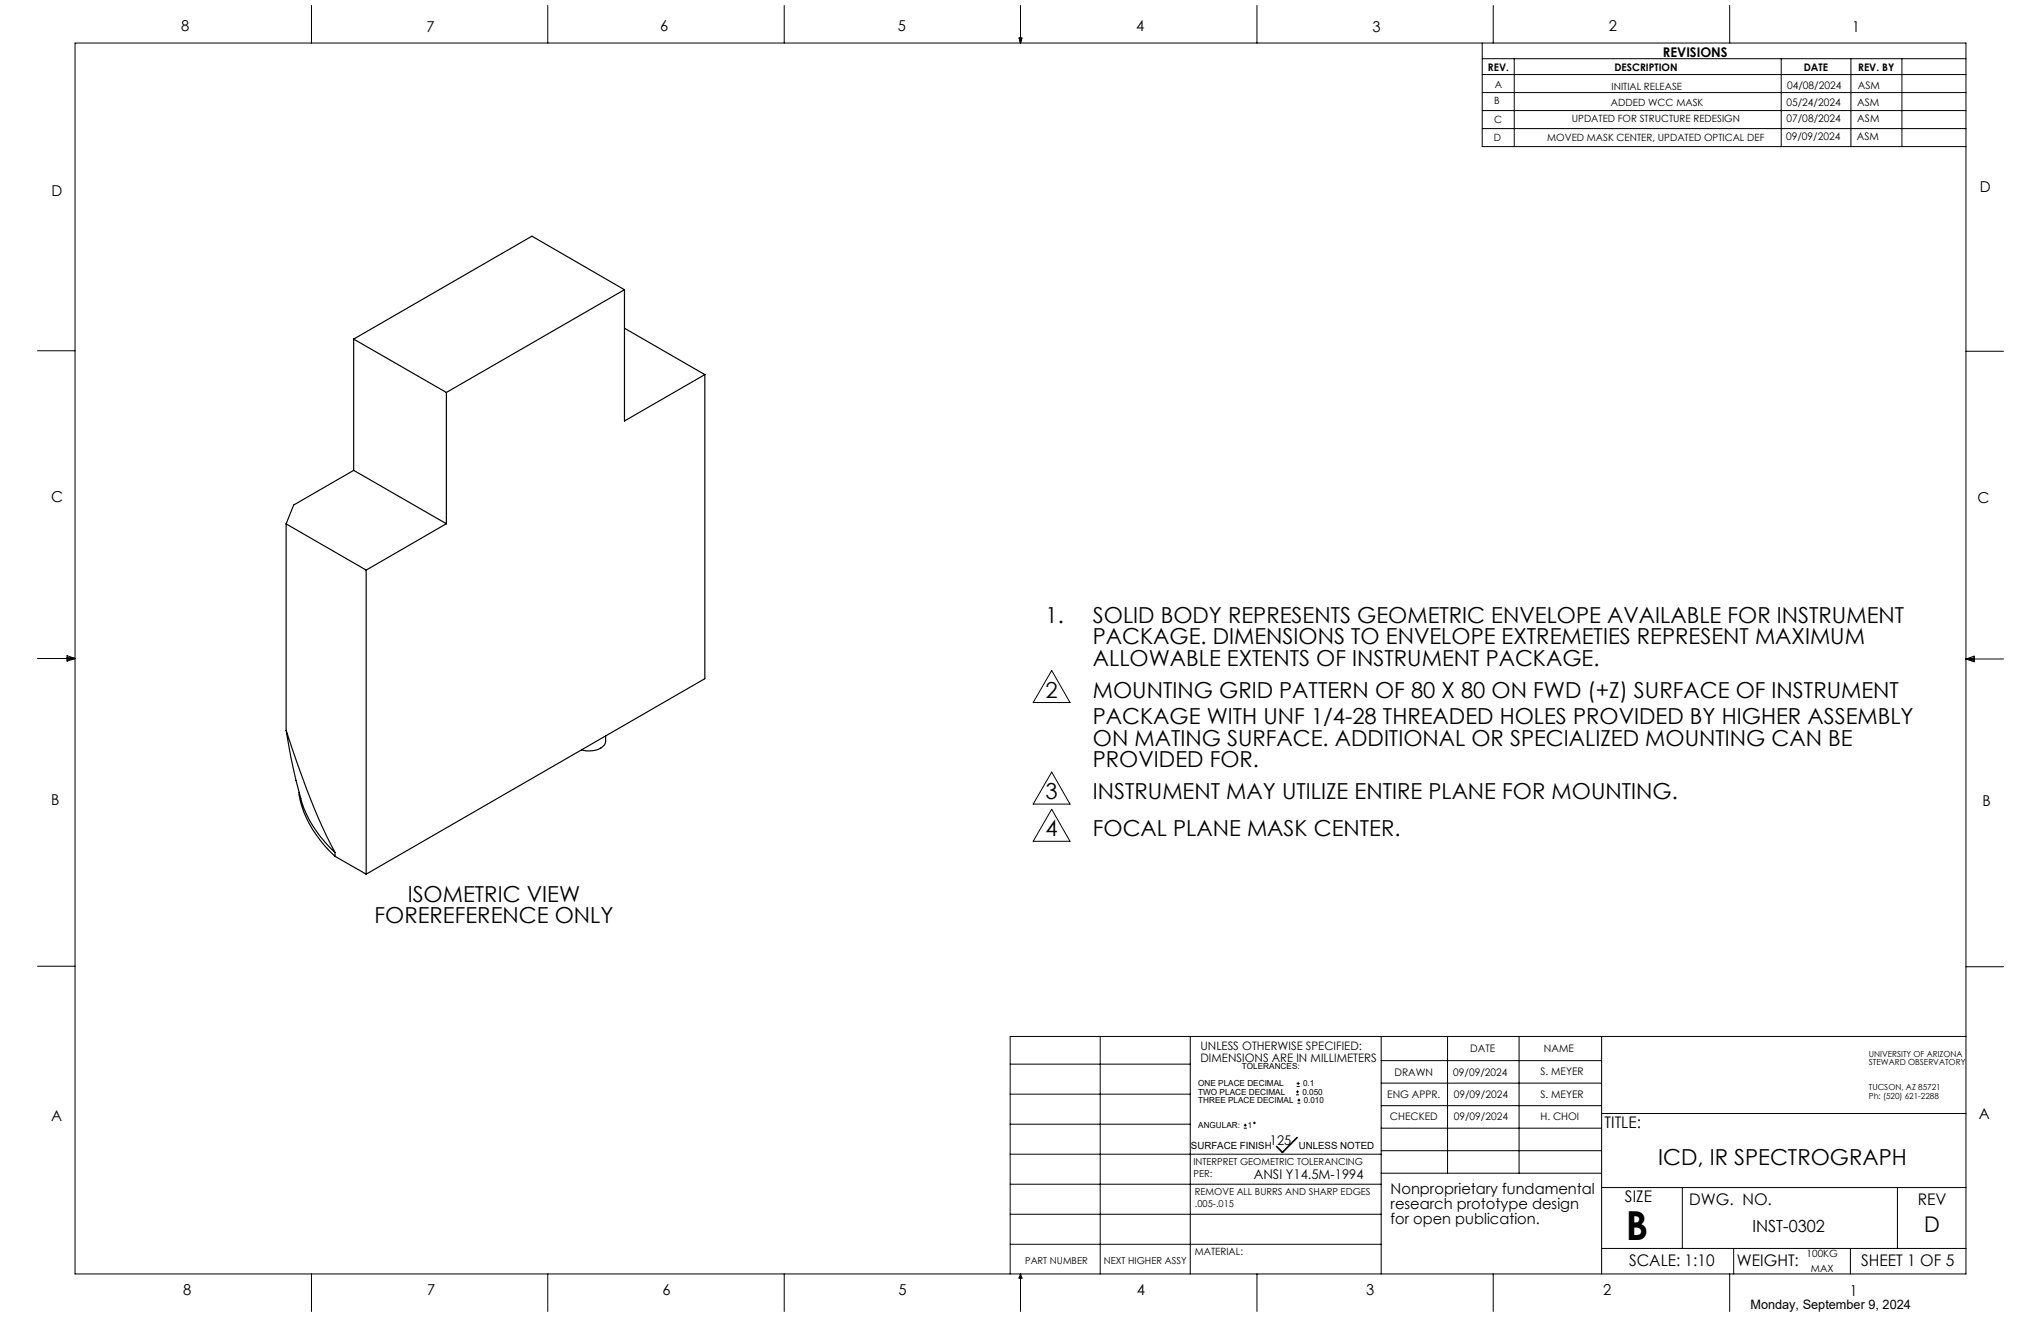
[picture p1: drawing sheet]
<svg xmlns="http://www.w3.org/2000/svg" width="432mm" height="279mm" viewBox="0 0 432 279" stroke-linecap="round" stroke-linejoin="round" font-family="sans-serif">
<g fill="none" stroke="#000" stroke-width=".21">
<path d="M15.9 9.1h400v260.4h-400zM65.9 1.2v7.9M115.9 1.2v7.9M165.9 1.2v7.9M215.6 8h.6l-.3 1.1zM215.7 8l.2 1.1M215.9 1.2v7.9M216 8l-.1 1.1M265.9 1.2v7.9M313.6 19.6h102.3M313.6 9.1v21.9h102.3M313.6 12.4h102.3"/>
<path d="M313.6 15.8h102.3M315.9 1.2v7.9M320.4 12.4v18.6M365.9 1.2v7.9M376.8 12.4v18.6M391.6 12.4v18.6M402.4 12.4v18.6M313.6 23.4h102.3M313.6 27.2h102.3M7.9 74.2h8M415.9 74.3h8M7.9 139.3h8"/>
<path d="M14.2 139.1l1.7 .2M14.2 138.7l1.7 .6-1.7 .5zM15.9 139.3l-1.7 .3M415.9 139.4h8M415.9 139.4l1.8-.6v1.2zM415.9 139.4l1.8 .3M417.7 139.2l-1.8 .2M222.5 141.8l3.9 6.8h-7.8zM222.5 163.3l3.9 6.8h-7.8zM222.5 171.2l3.9 6.7h-7.8zM7.9 204.4h8M232.8 219.2v50.3"/>
<path d="M251.8 219.2v50.3M292.2 219.2v50.3M306.2 219.2v28.9M321.4 219.2v28.9M338.8 219.2v50.3M415.9 204.5h8M415.9 219.2h-202.2v50.3M213.7 237.8h38.1M213.7 231.4h38.1M213.7 225.1h38.1M263.1 238.6h.7M263.1 238h.7"/>
<path d="M263.5 237.7v.6M274.2 231.6h.6M274.2 230.9h.6M274.3 229.8h.7M274.3 229.2h.7M274.5 233.3h.6M274.5 232.7h.6M274.5 230.6v.6M274.6 228.8v.7M274.8 232.4v.6M292.2 233.9h46.6M292.2 229.1h46.6"/>
<path d="M292.2 224.3h46.6M292.2 238.6h46.6M338.8 235.5h77.1M213.7 256.8h78.5M213.7 250.5h78.5M213.7 244.1h78.5M292.2 248.1h46.6M292.2 243.4h46.6M338.8 251.2h77.1M355.9 251.2v12.9M401.4 251.2v12.9M65.9 269.5v7.9"/>
<path d="M115.9 269.5v7.9M165.9 269.5v7.9M213.7 263.2h78.5M215.9 269.5v7.9M215.9 269.5l.3 .8h-.6zM265.9 269.5v7.9M315.9 269.5v7.9M338.8 264.1h77.1M365.9 269.5v7.9M366.8 264.1v5.4M391.5 264.1v5.4"/>
<circle cx="265.4" cy="237.5" r=".17"/>
</g>
<path d="M274.4 240.6l-3.1 3.1-1.2-1.2" fill="none" stroke="#000" stroke-width=".35"/>
<g fill="none" stroke="#000" stroke-width=".25">
<path d="M74.8 71.7v27.8M74.8 71.7l19.6 11.3M132.1 61.3l-37.7 21.7M132.1 61.3v27.7l17-9.8M132.1 61.3l-19.6-11.3-37.7 21.7M132.1 69.5l17 9.7M149.1 79.2v64.3l-71.6 41.4M74.8 99.5l19.6 11.3M74.8 99.5l-12.7 7.3-1.6 4M94.4 83v27.8M60.5 110.8v43.7M60.5 110.8l17 9.8"/>
<path d="M94.4 110.8l-16.9 9.8M77.5 120.6v64.3M60.5 154.5a156.4 156.4 0 0 0 10.4 25.8M60.5 154.5a114.8 114.8 0 0 0 3.8 16.5 26.7 26.7 0 0 0 6.6 9.3M128.1 155.6v1.2a2.8 2.8 0 0 1-2.9 2h-1l-1.2-.2M63.3 167.6a21.4 21.4 0 0 0 6.5 12.5l1.1 1M70.9 181.1l6.6 3.8M70.9 180.3v.8"/>
</g>
<text font-size="8.5" x="344" y="262.3">B</text>
<g font-size="4.7">
<text x="221.2" y="131.7">1.</text>
<text x="231.2" y="131.7">SOLID BODY REPRESENTS GEOMETRIC ENVELOPE AVAILABLE FOR INSTRUMENT</text>
<text x="231.2" y="136.3">PACKAGE. DIMENSIONS TO ENVELOPE EXTREMETIES REPRESENT MAXIMUM</text>
<text x="231.2" y="140.8">ALLOWABLE EXTENTS OF INSTRUMENT PACKAGE.</text>
<text x="221.2" y="147.6">2</text>
<text x="231.2" y="147.6">MOUNTING GRID PATTERN OF 80 X 80 ON FWD (+Z) SURFACE OF INSTRUMENT</text>
<text x="231.2" y="153.2">PACKAGE WITH UNF 1/4-28 THREADED HOLES PROVIDED BY HIGHER ASSEMBLY</text>
<text x="231.2" y="157.7">ON MATING SURFACE. ADDITIONAL OR SPECIALIZED MOUNTING CAN BE</text>
<text x="231.2" y="162.3">PROVIDED FOR.</text>
<text x="221.2" y="169">3</text>
<text x="231.2" y="169">INSTRUMENT MAY UTILIZE ENTIRE PLANE FOR MOUNTING.</text>
<text x="221.2" y="176.9">4</text>
<text x="231.2" y="176.9">FOCAL PLANE MASK CENTER.</text>
<text x="86.3" y="190.7">ISOMETRIC VIEW</text>
<text x="79.2" y="195.2">FOREREFERENCE ONLY</text>
<text x="350.8" y="246.4">ICD, IR SPECTROGRAPH</text>
</g>
<text font-size="4.6" x="407.1" y="260.7">D</text>
<text font-size="3.5" x="370.8" y="260.7">INST-0302</text>
<g font-size="3.4">
<text x="339.5" y="238.5">TITLE:</text>
<text x="343.8" y="254.3">SIZE</text>
<text x="357.4" y="254.8">DWG. NO.</text>
<text x="405.7" y="254.9">REV</text>
<text x="344.6" y="267.8">SCALE: 1:10</text>
<text x="367.5" y="267.8">WEIGHT:</text>
<text x="393.8" y="267.8">SHEET 1 OF 5</text>
</g>
<g font-size="3.2">
<text x="38.3" y="6.7">8</text>
<text x="90.2" y="6.7">7</text>
<text x="139.7" y="6.5">6</text>
<text x="190" y="6.5">5</text>
<text x="240.4" y="6.5">4</text>
<text x="290.4" y="6.7">3</text>
<text x="340.4" y="6.5">2</text>
<text x="391.9" y="6.7">1</text>
<text x="10.9" y="41.6">D</text>
<text x="418.9" y="40.7">D</text>
<text x="10.9" y="106.3">C</text>
<text x="418.4" y="106.4">C</text>
<text x="10.8" y="170.2">B</text>
<text x="419.4" y="170.6">B</text>
<text x="10.8" y="237.2">A</text>
<text x="418.6" y="236.8">A</text>
<text x="294.2" y="252.6">Nonproprietary fundamental</text>
<text x="294.2" y="255.8">research prototype design</text>
<text x="294.2" y="259">for open publication.</text>
<text x="38.8" y="273.8">8</text>
<text x="90.4" y="273.8">7</text>
<text x="140.2" y="273.8">6</text>
<text x="190.1" y="273.9">5</text>
<text x="240.5" y="273.8">4</text>
<text x="289" y="273.9">3</text>
<text x="339.1" y="273.8">2</text>
<text x="391.4" y="274.1">1</text>
</g>
<g font-size="2.8">
<text x="351.8" y="12">REVISIONS</text>
<text x="268.7" y="242.1">125</text>
<text x="265.2" y="249.3">ANSI Y14.5M-1994</text>
</g>
<text font-size="2.7" x="370.3" y="276.8">Monday, September 9, 2024</text>
<g font-size="2.5">
<text x="254" y="222.1">UNLESS OTHERWISE SPECIFIED:</text>
<text x="254" y="224.5">DIMENSIONS ARE IN MILLIMETERS</text>
</g>
<g font-size="2.2">
<text x="314.8" y="15">REV.</text>
<text x="341.6" y="15">DESCRIPTION</text>
<text x="381.6" y="15">DATE</text>
<text x="393.1" y="15">REV. BY</text>
<text x="377.9" y="22.3">05/24/2024</text>
<text x="378.1" y="18.9">04/08/2024</text>
<text x="392.9" y="22.3">ASM</text>
<text x="393.1" y="18.9">ASM</text>
<text x="377.9" y="29.6">09/09/2024</text>
<text x="378" y="25.7">07/08/2024</text>
<text x="392.9" y="29.6">ASM</text>
<text x="392.9" y="25.7">ASM</text>
<text x="295" y="227.5">DRAWN</text>
<text x="307.5" y="227.5">09/09/2024</text>
<text x="311" y="222.5">DATE</text>
<text x="325.9" y="227.3">S. MEYER</text>
<text x="326.6" y="222.5">NAME</text>
<text x="293.5" y="232.3">ENG APPR.</text>
<text x="307.6" y="232.2">09/09/2024</text>
<text x="325.9" y="232.2">S. MEYER</text>
<text x="294" y="236.9">CHECKED</text>
<text x="307.6" y="236.9">09/09/2024</text>
<text x="325.9" y="236.9">H. CHOI</text>
</g>
<g font-size="2.1">
<text x="316.1" y="22">B</text>
<text x="316.2" y="18.6">A</text>
<text x="340.8" y="22.4">ADDED WCC MASK</text>
<text x="341" y="18.9">INITIAL RELEASE</text>
<text x="316" y="29.9">D</text>
<text x="316.1" y="26.1">C</text>
<text x="327.4" y="29.9">MOVED MASK CENTER, UPDATED OPTICAL DEF</text>
<text x="332.6" y="25.8">UPDATED FOR STRUCTURE REDESIGN</text>
<text x="251.9" y="243">SURFACE FINISH</text>
<text x="274.8" y="243">UNLESS NOTED</text>
<text x="252.8" y="265.5">MATERIAL:</text>
<text x="382.2" y="265.9">100KG</text>
<text x="383.1" y="269">MAX</text>
</g>
<g font-size="2">
<text x="252.5" y="246.4">INTERPRET GEOMETRIC TOLERANCING</text>
<text x="252.5" y="248.9">PER:</text>
<text x="252.8" y="252.8">REMOVE ALL BURRS AND SHARP EDGES</text>
<text x="252.8" y="255.4">.005-.015</text>
<text x="216.9" y="267.4">PART NUMBER</text>
<text x="233.5" y="267.4">NEXT HIGHER ASSY</text>
</g>
<g font-size="1.8">
<text x="262.7" y="226.2">TOLERANCES:</text>
<text x="395.4" y="223.5">UNIVERSITY OF ARIZONA</text>
<text x="395.4" y="225.3">STEWARD OBSERVATORY</text>
<text x="253.5" y="233.3">THREE PLACE DECIMAL</text>
<text x="253.5" y="231.5">TWO PLACE DECIMAL</text>
<text x="253.5" y="229.7">ONE PLACE DECIMAL</text>
<text x="275.5" y="231.5">0.050</text>
<text x="275.7" y="229.7">0.1</text>
<text x="275.8" y="233.3">0.010</text>
<text x="395.4" y="230.6">TUCSON, AZ 85721</text>
<text x="395.4" y="232.4">Ph: (520) 621-2288</text>
<text x="253.5" y="238.6">ANGULAR:</text>
<text x="264" y="238.6">1</text>
</g>
</svg>
